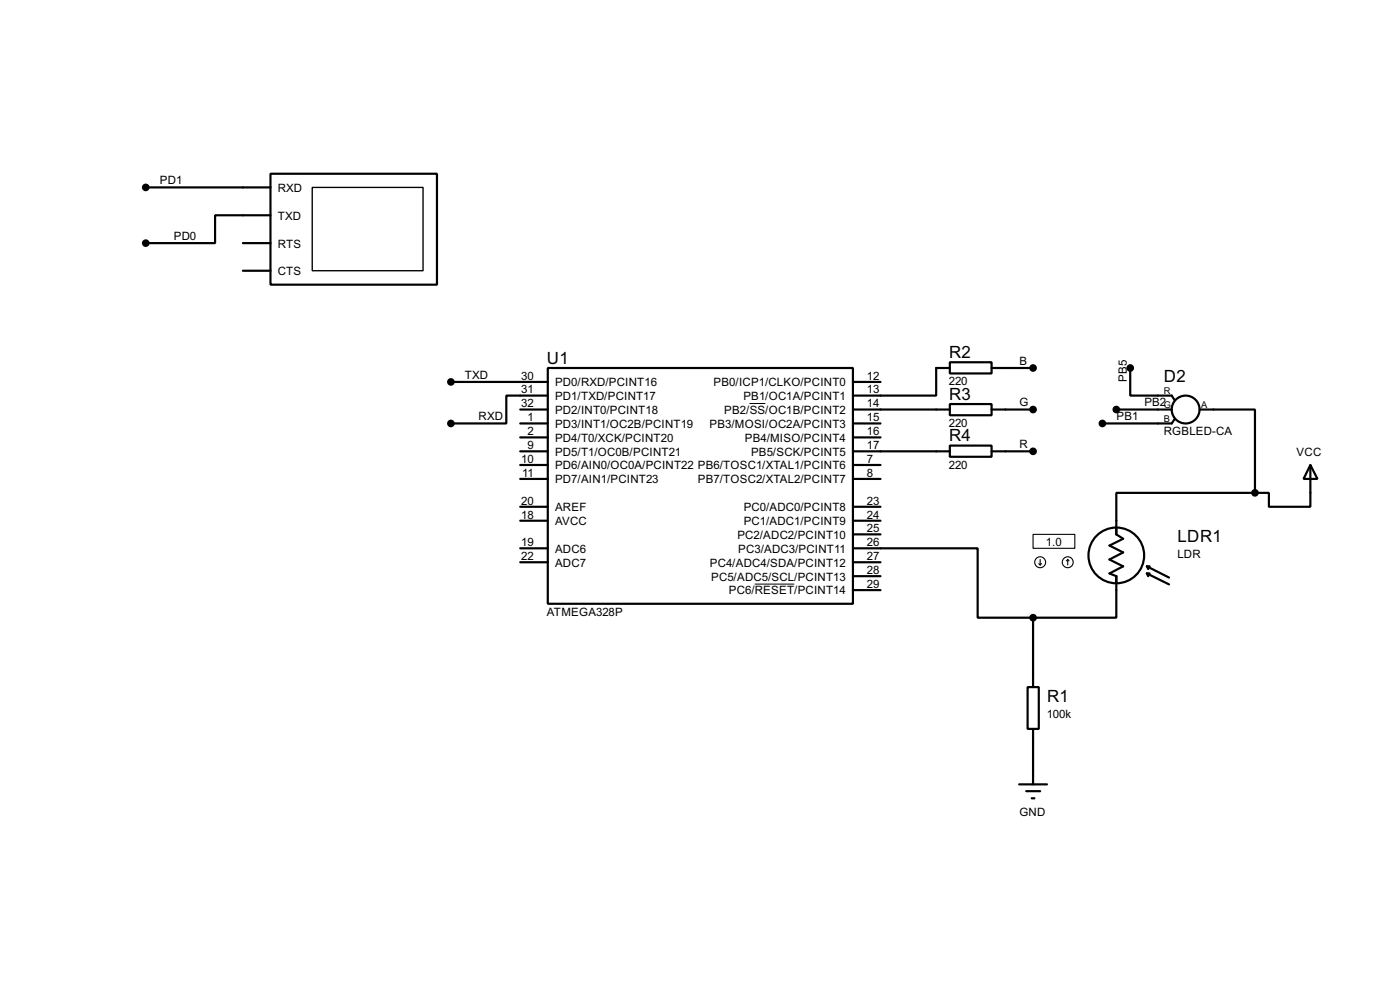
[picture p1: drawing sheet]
<svg xmlns="http://www.w3.org/2000/svg" width="256mm" height="180mm" viewBox="0 0 256 180" stroke-linecap="round" stroke-linejoin="round" font-family="sans-serif">
<g fill="none" stroke="#000" stroke-width=".4">
<path d="M26.7 34.3h22.9M49.6 31.8h30.5v20.3h-30.5zM49.6 39.4h-10.2v5.1h-12.7M44.5 44.5h5.1M44.5 49.6h5.1M82.6 69.9h17.8M95.3 75h5.1M95.3 77.5h5.1M100.4 67.4h55.9v43.1h-55.9zM100.4 72.4h-7.6v5.1h-10.2M156.3 75h17.7M156.3 77.5h5"/>
<path d="M156.3 69.9h5M174 66.3h7.7v2.1h-7.7zM174 74h7.7v2h-7.7zM174 67.4h-2.5v5h-15.2M181.7 75h7.6M181.7 67.4h7.6M204.5 75h10.2M207.1 67.4v5h7.6l.5 .8M215.2 76.8l-.5 .7h-12.7M219.8 75h10.1v15.2M95.3 82.6h5.1M95.3 85.1h5.1"/>
<path d="M95.3 80.1h5.1M95.3 87.7h5.1M95.3 95.3h5.1M95.3 92.8h5.1M156.3 82.6h17.7M156.3 85.1h5M156.3 80.1h5M156.3 87.7h5M156.3 97.8h5M156.3 95.3h5M156.3 92.8h5M174 81.6h7.7v2h-7.7z"/>
<path d="M181.7 82.6h7.6M229.9 90.2h-25.4v7.6l1.3 .8-2.5 1.3 2.5 1.2-2.5 1.3 2.5 1.3-2.5 1.3 1.2 .5v7.6h-15.2M240.1 85.1l1.3 2.6h-2.6zM240.1 85.1v7.7h-7.6v-2.6h-2.6M95.3 102.9h5.1M95.3 100.4h5.1M156.3 100.4h22.8v12.7h10.2M156.3 108h5M156.3 105.5h5M156.3 102.9h5M189.3 113.1v12.7M210.1 105l4.1 2"/>
<path d="M210.1 105l.3 .5M210.1 105h.5M210.1 103.7l4.1 2M210.1 103.7l.3 .5M210.1 103.7h.5M188.3 125.8h2v7.6h-2zM189.3 133.4v10.2M186.7 143.6h5.1M188 144.8h2.6M189 146.1h.5"/>
<circle cx="217.2" cy="75" r="2.55"/>
<circle cx="204.5" cy="101.7" r="5.1"/>
</g>
<path d="M137.3 73.9h2.9M138.3 106.9h7.2" fill="none" stroke="#000" stroke-width=".18"/>
<g fill="#000" stroke="#000" stroke-width=".4">
<circle cx="26.7" cy="34.3" r=".5"/>
<circle cx="26.7" cy="44.5" r=".5"/>
<circle cx="82.6" cy="77.5" r=".5"/>
<circle cx="82.6" cy="69.9" r=".5"/>
<circle cx="189.2" cy="67.4" r=".5"/>
<circle cx="189.2" cy="75" r=".5"/>
<circle cx="201.9" cy="77.5" r=".5"/>
<circle cx="204.5" cy="75" r=".5"/>
<circle cx="207" cy="67.4" r=".5"/>
<circle cx="189.2" cy="82.6" r=".5"/>
<circle cx="229.9" cy="90.2" r=".5"/>
<circle cx="189.2" cy="113.1" r=".5"/>
</g>
<g fill="none" stroke="#000" stroke-width=".2">
<path d="M189.3 97.8h7.6v2.6h-7.6zM190.3 103.2l.3 .2M190.6 102.4v1M190.8 103.2l-.2 .2M195.6 102.4l-.2 .3M195.6 102.4l.3 .3M195.6 102.4v1"/>
<circle cx="190.5" cy="102.9" r="1"/>
<circle cx="195.6" cy="102.9" r="1"/>
</g>
<path d="M57.2 34.3h20.3v15.3h-20.3z" fill="none" stroke="#000" stroke-width=".25"/>
<g font-size="3.5">
<text x="173.9" y="65.5">R2</text>
<text x="100.2" y="66.6">U1</text>
<text x="213.2" y="70">D2</text>
<text x="173.9" y="73.2">R3</text>
<text x="173.9" y="80.8">R4</text>
<text x="215.7" y="99.3">LDR1</text>
<text x="191.8" y="128.5">R1</text>
</g>
<g font-size="2.4">
<text x="29.3" y="33.7">PD1</text>
<text x="50.9" y="35.1">RXD</text>
<text x="50.9" y="40.2">TXD</text>
<text x="31.8" y="43.9">PD0</text>
<text x="50.9" y="45.3">RTS</text>
<text x="50.9" y="50.4">CTS</text>
<text x="85.1" y="69.3">TXD</text>
<text x="95.5" y="72">31</text>
<text x="95.5" y="69.5">30</text>
<text x="101.7" y="70.7">PD0/RXD/PCINT16</text>
<text x="130.7" y="70.7">PB0/ICP1/CLKO/PCINT0</text>
<text x="158.8" y="69.5">12</text>
<text x="158.8" y="72">13</text>
<text x="173.8" y="70.6">220</text>
<text x="186.7" y="66.7">B</text>
<text x="206.5" y="69.9" transform="rotate(-90 206.5 69.9)">PB5</text>
<text x="87.7" y="76.9">RXD</text>
<text x="95.5" y="74.6">32</text>
<text x="96.7" y="77.1">1</text>
<text x="101.7" y="75.8">PD2/INT0/PCINT18</text>
<text x="101.7" y="73.2">PD1/TXD/PCINT17</text>
<text x="132.7" y="75.8">PB2/SS/OC1B/PCINT2</text>
<text x="136.2" y="73.2">PB1/OC1A/PCINT1</text>
<text x="158.8" y="77.1">15</text>
<text x="158.8" y="74.6">14</text>
<text x="186.7" y="74.4">G</text>
<text x="204.5" y="76.9">PB1</text>
<text x="209.6" y="74.4">PB2</text>
<text x="96.7" y="82.2">9</text>
<text x="96.7" y="79.7">2</text>
<text x="101.7" y="83.4">PD5/T1/OC0B/PCINT21</text>
<text x="101.7" y="80.8">PD4/T0/XCK/PCINT20</text>
<text x="101.7" y="78.3">PD3/INT1/OC2B/PCINT19</text>
<text x="130" y="78.3">PB3/MOSI/OC2A/PCINT3</text>
<text x="136.4" y="80.8">PB4/MISO/PCINT4</text>
<text x="137.6" y="83.4">PB5/SCK/PCINT5</text>
<text x="158.8" y="79.7">16</text>
<text x="158.8" y="82.2">17</text>
<text x="173.8" y="78.2">220</text>
<text x="186.7" y="82">R</text>
<text x="213.2" y="79.7">RGBLED-CA</text>
<text x="237.5" y="83.4">VCC</text>
<text x="95.5" y="84.7">10</text>
<text x="95.7" y="87.3">11</text>
<text x="101.7" y="85.9">PD6/AIN0/OC0A/PCINT22 PB6/TOSC1/XTAL1/PCINT6</text>
<text x="101.7" y="88.5">PD7/AIN1/PCINT23</text>
<text x="127.8" y="88.5">PB7/TOSC2/XTAL2/PCINT7</text>
<text x="158.8" y="87.3">8</text>
<text x="158.8" y="84.7">7</text>
<text x="173.8" y="85.8">220</text>
<text x="95.5" y="94.9">18</text>
<text x="95.5" y="92.4">20</text>
<text x="101.7" y="93.6">AREF</text>
<text x="136.2" y="93.6">PC0/ADC0/PCINT8</text>
<text x="158.8" y="94.9">24</text>
<text x="158.8" y="92.4">23</text>
<text x="95.5" y="100">19</text>
<text x="101.7" y="96.1">AVCC</text>
<text x="101.7" y="101.2">ADC6</text>
<text x="135.1" y="98.6">PC2/ADC2/PCINT10</text>
<text x="135.2" y="101.2">PC3/ADC3/PCINT11</text>
<text x="136.2" y="96.1">PC1/ADC1/PCINT9</text>
<text x="158.8" y="100">26</text>
<text x="158.8" y="97.4">25</text>
<text x="191.6" y="99.9">1.0</text>
<text x="95.5" y="102.5">22</text>
<text x="101.7" y="103.7">ADC7</text>
<text x="130" y="103.7">PC4/ADC4/SDA/PCINT12</text>
<text x="130.3" y="106.3">PC5/ADC5/SCL/PCINT13</text>
<text x="158.8" y="107.6">29</text>
<text x="158.8" y="105.1">28</text>
<text x="158.8" y="102.5">27</text>
<text x="215.7" y="102.2">LDR</text>
<text x="100.2" y="112.7">ATMEGA328P</text>
<text x="133.5" y="108.8">PC6/RESET/PCINT14</text>
<text x="191.8" y="131.4">100k</text>
<text x="186.7" y="149.4">GND</text>
</g>
<g font-size="1.9">
<text x="213.2" y="72.1">R</text>
<text x="213.2" y="74.7">G</text>
<text x="213.2" y="77.2">B</text>
<text x="220" y="74.7">A</text>
</g>
</svg>
